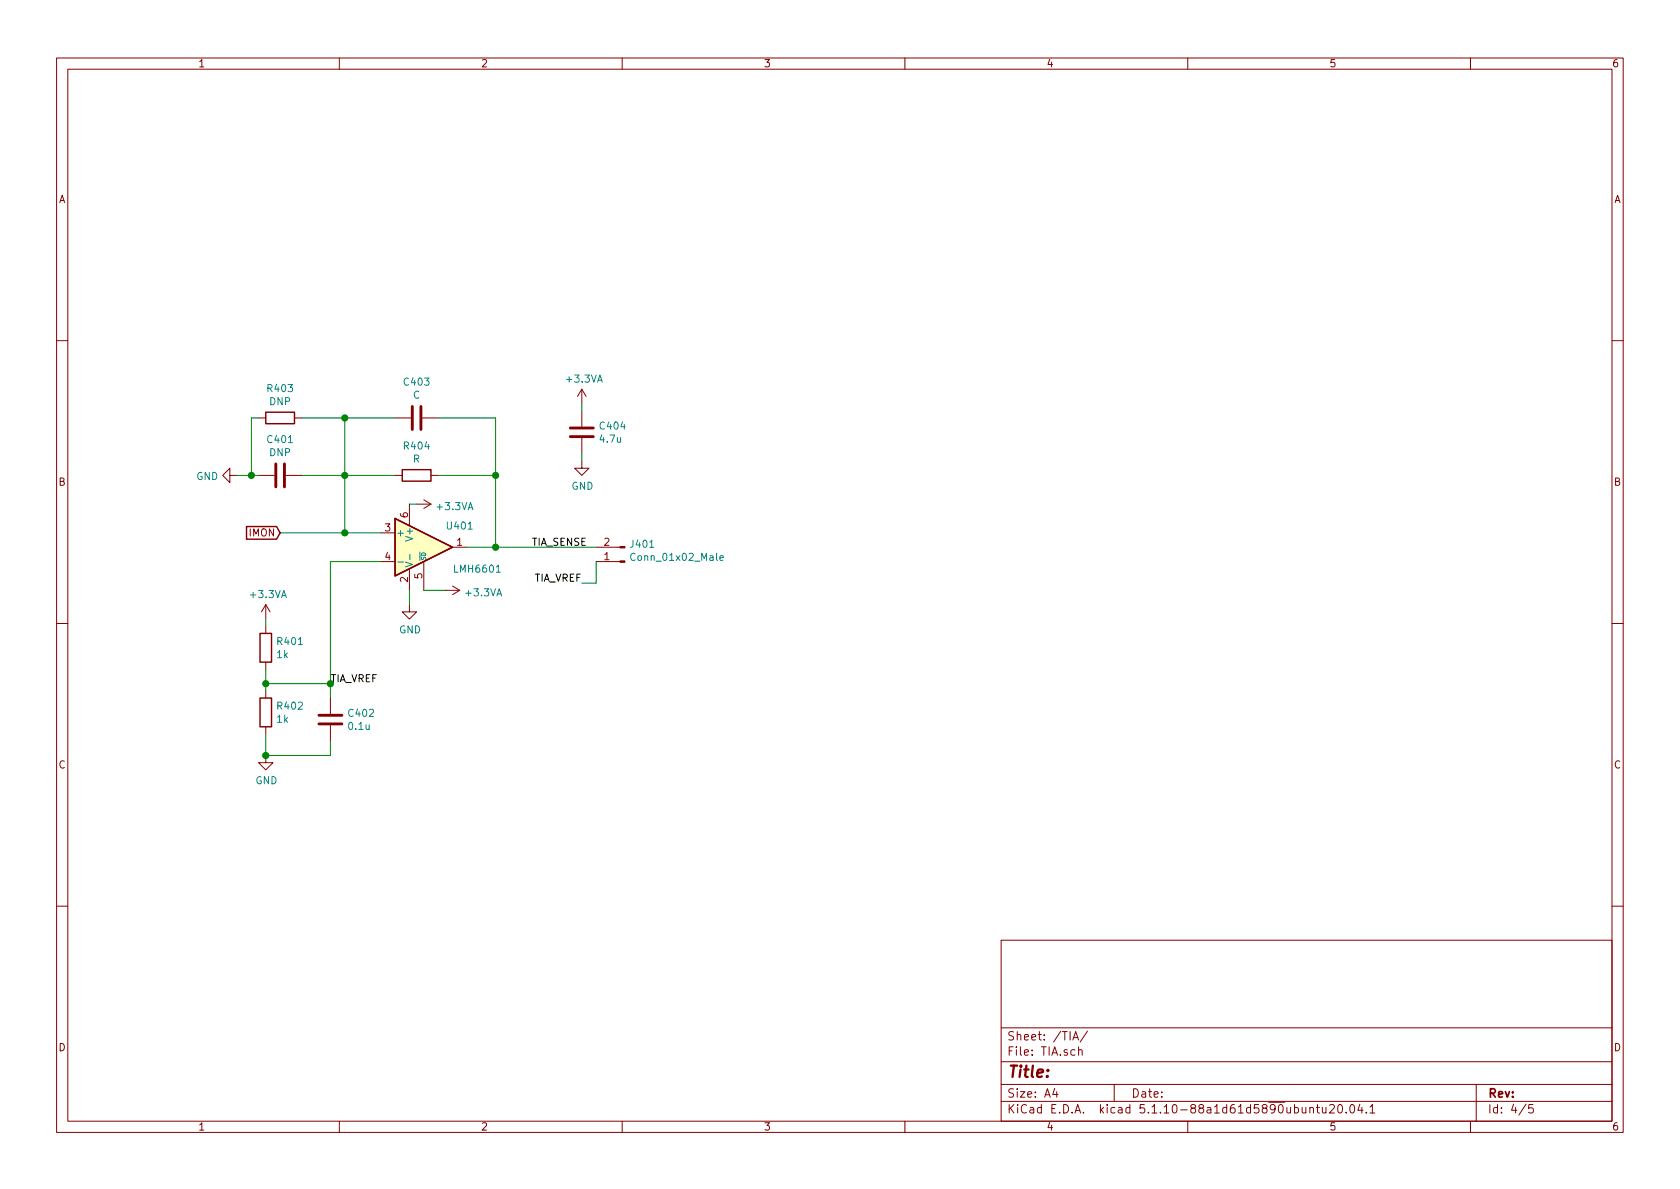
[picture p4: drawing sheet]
<svg xmlns="http://www.w3.org/2000/svg" width="297mm" height="210mm" viewBox="0 0 297 210" stroke-linecap="round" stroke-linejoin="round" font-family="sans-serif">
<g fill="none" stroke="#840000" stroke-width=".18">
<path d="M10 10.3h277v189.9h-277zM12 12.2h273v186.1h-273zM60 10.3v1.9M110 10.3v1.9M160 10.3v1.9M210 10.3v1.9M260 10.3v1.9M10 60.2h2M45.7 73.9h1.3M52.1 73.9h1.2M69.8 73.9h2.8M74.7 73.9h2.8"/>
<path d="M102.9 68.8l-.8 1.3M102.9 68.8v2.6M102.9 72.6v2.8M102.9 77.5v2.8M102.9 68.8l.7 1.3M285 60.2h2M40.6 84.1v-1.3l-1.2 1.3 1.2 1.2v-1.2h1.3M45.7 84.1h2.8M50.5 84.1h2.8M67.3 99.3h2.5M67.3 94.2h2.5M69.8 84.1h1.3"/>
<path d="M72.4 89.1v3.9M73.7 89.1h2.5M74.9 99.3v5.1M74.9 88.4l1.3 .7M76.2 84.1h1.3M76.2 89.1l-1.3 .8M80 96.8h2.5M102.9 81.5v1.3h1.2l-1.2 1.3-1.3-1.3h1.3M105.4 96.8h4.2M105.4 99.3h4.2M10 110.3h2M47 106.9l-.8 1.3"/>
<path d="M47 106.9v2.6M47 110.7v1.3M47 117.1v1.3M47 106.9l.8 1.3M72.4 106.9v1.3h1.3l-1.3 1.3-1.3-1.3h1.3M72.4 100.6v3.8M78.7 104.4h2.6M80 103.6l1.3 .8M81.3 104.4l-1.3 .8M285 110.3h2M47 133.6v1.3h1.3l-1.3 1.2-1.3-1.2h1.3M47 122.2v1.2"/>
<path d="M47 128.5v1.3M58.4 123.4v2.8M58.4 128.3v2.8M10 160.2h2M177 166.3h108v32h-108zM285 160.2h2M60 198.3v1.9M110 198.3v1.9M160 198.3v1.9M177 194.8h108M177 191.8h108M177 187.8h108"/>
<path d="M177 181.8h108M186.5 192.5l-.4 1h1M186.8 193v1M189.7 183.9l.5-1.5 .5 1.5M189.8 183.5h.8M190.7 185.7l.2-.1 .4 .1v.9M190.7 185.1v1.5M192.3 182.3l-1.3 2M197 191.8v3M210 198.3v1.9M231.6 196l.2-.2 .4 .1v.9M231.6 195.8v1"/>
<path d="M232.7 195.8h.6M232.9 195.3v1.3l.4 .2M233.8 195.8l.1 .9 .3 .1 .2-.1M234.4 195.8v1M235.1 195.5l.2-.2h.4l.2 .5-.9 1h.9M236.7 195.4l.3-.1a.94 .94 0 0 1 0 1.5h-.1a1 1 0 0 1-.2-1.4zM238 196.7v.1M238.8 195.5l.3-.2a.94 .94 0 0 1 0 1.5 .82 .82 0 0 1-.3-1.3zM240.4 195.2l-.3 1.1h.9M240.8 195.8v1M241.6 196.7v.1M242.2 195.8l.4-.5v1.5"/>
<path d="M242.2 196.8h.9M260 198.3v1.9M261 191.8v6.5M269.8 195.2l-1.2 2M271 195.3h-.7v.7l.2-.1 .5 .1 .1 .2-.1 .5-.2 .1-.5-.1"/>
</g>
<path d="M72.9 71.9v4M74.4 71.9v4M100.8 77.2h4.1M100.8 75.7h4.1M48.8 82v4.1M50.3 82v4.1M56.4 128h4.1M56.4 126.5h4.1" fill="none" stroke="#840000" stroke-width=".51"/>
<g fill="#840000" stroke="#840000" stroke-width=".18">
<path d="M109.6 96.6h.9v.3h-.9z"/>
<path d="M109.6 99.2h.9v.2h-.9z"/>
</g>
<path d="M70.3 99.4h1M71.7 99.4l1.2 .4-1.2 .4M72.5 98v1M127.3 98.7l.6-.1-.1-.3h-.3l-.2 .1 .1 .7h.4M87.8 101.2h.7" fill="none" stroke="#008484" stroke-width=".18"/>
<path d="M69.8 91.7l10.2 5.1-10.2 5z" fill="#ffffc2" stroke="#ffffc2" stroke-width=".18"/>
<path d="M47 72.9h5.1v2h-5.1zM43.6 93.1h5.3l.6 1.1-.6 1.1h-5.3zM69.8 91.7l10.2 5.1-10.2 5zM71.1 83.1h5.1v2h-5.1zM46 112h2v5.1h-2zM46 123.4h2v5.1h-2z" fill="none" stroke="#840000" stroke-width=".25"/>
<g fill="none" stroke="#008400" stroke-width=".18">
<path d="M45.7 73.9h-1.3v10.2M53.3 73.9h16.5M61 73.9v20.3M77.5 73.9h10.1v22.9M102.9 71.4v1.2M41.9 84.1h3.8M49.5 94.2h17.8M53.3 84.1h16.5M67.3 99.3h-8.9v24.1M72.4 89.1h1.3M77.5 84.1h10.1M82.5 96.8h22.9"/>
<path d="M102.9 80.3v1.2M105.4 99.3v3.8h-2.5M47 109.5v1.2M47 118.4v3.8M72.4 104.4v2.5M74.9 104.4h3.8M47 129.8v3.8h11.4v-2.5M47 120.9h11.4"/>
</g>
<g fill="#008400" stroke="#008400" stroke-width=".25">
<circle cx="44.5" cy="84.1" r=".51"/>
<circle cx="61" cy="73.9" r=".51"/>
<circle cx="87.6" cy="96.8" r=".51"/>
<circle cx="47" cy="120.9" r=".51"/>
<circle cx="47" cy="133.6" r=".51"/>
<circle cx="61" cy="84.1" r=".51"/>
<circle cx="61" cy="94.2" r=".51"/>
<circle cx="87.6" cy="84.1" r=".51"/>
</g>
<text font-size="2.8" fill="#840000" x="178" y="190.5">Title:</text>
<g font-size="2.1" fill="#840000">
<text x="178" y="184">Sheet: /TIA/</text>
<text x="178" y="186.7">File: TIA.sch</text>
<text x="178" y="196.9">KiCad E.D.A. kicad 5.1.10-88a1d61d5890ubuntu20.04.1</text>
<text x="178" y="194.1">Size: A4</text>
<text x="200" y="194.1">Date:</text>
<text x="263" y="194.1">Rev:</text>
<text x="263" y="196.9">Id: 4/5</text>
</g>
<g font-size="1.8" fill="#840000">
<text x="35" y="11.9">1</text>
<text x="85" y="11.9">2</text>
<text x="135" y="11.9">3</text>
<text x="185" y="11.9">4</text>
<text x="235" y="11.9">5</text>
<text x="285" y="11.9">6</text>
<text x="10.4" y="35.9">A</text>
<text x="285.4" y="35.9">A</text>
<text x="10.4" y="85.9">B</text>
<text x="285.4" y="85.9">B</text>
<text x="44.1" y="94.9">IMON</text>
<text x="68.1" y="94">3</text>
<text x="72.1" y="91.5" transform="rotate(-90 72.1 91.5)">6</text>
<text x="68.1" y="99.1">4</text>
<text x="80.8" y="96.5">1</text>
<text x="106.8" y="99.1">1</text>
<text x="106.8" y="96.5">2</text>
<text x="72.1" y="103" transform="rotate(-90 72.1 103)">2</text>
<text x="74.7" y="102.3" transform="rotate(-90 74.7 102.3)">5</text>
<text x="10.4" y="135.9">C</text>
<text x="285.4" y="135.9">C</text>
<text x="10.4" y="185.9">D</text>
<text x="285.4" y="185.9">D</text>
<text x="35" y="199.9">1</text>
<text x="85" y="199.9">2</text>
<text x="135" y="199.9">3</text>
<text x="185" y="199.9">4</text>
<text x="235" y="199.9">5</text>
<text x="285" y="199.9">6</text>
</g>
<g font-size="1.8" fill="#008484">
<text x="47.4" y="69.3">R403</text>
<text x="47.7" y="71.6">DNP</text>
<text x="71.6" y="68.2">C403</text>
<text x="73" y="70.5">C</text>
<text x="100.3" y="67.7">+3.3VA</text>
<text x="106.2" y="76">C404</text>
<text x="47.4" y="78.4">C401</text>
<text x="47.7" y="80.7">DNP</text>
<text x="71.6" y="79.5">R404</text>
<text x="73" y="81.8">R</text>
<text x="106.2" y="78.3">4.7u</text>
<text x="34.7" y="84.9">GND</text>
<text x="101" y="86.6">GND</text>
<text x="70" y="94.9">+</text>
<text x="73" y="95.3" transform="rotate(-90 73 95.3)">V+</text>
<text x="77.4" y="90.2">+3.3VA</text>
<text x="79.2" y="93.6">U401</text>
<text x="80.5" y="101.3">LMH6601</text>
<text x="111.6" y="96.9">J401</text>
<text x="112" y="99.2">Conn_01x02_Male</text>
<text x="44.4" y="105.8">+3.3VA</text>
<text x="82.5" y="105.5">+3.3VA</text>
<text x="70.6" y="112">GND</text>
<text x="49" y="116.4">1k</text>
<text x="49.2" y="114.1">R401</text>
<text x="49.2" y="125.5">R402</text>
<text x="49" y="127.8">1k</text>
<text x="61.7" y="126.8">C402</text>
<text x="61.7" y="129.1">0.1u</text>
<text x="45.2" y="138.7">GND</text>
</g>
<g font-size="1.8">
<text x="94" y="96.5">TIA_SENSE</text>
<text x="94.3" y="102.9">TIA_VREF</text>
</g>
<text font-size="1.8" fill="#008400" x="58.4" y="120.6">TIA_VREF</text>
<text font-size="1.1" fill="#008484" x="75.3" y="99.2" transform="rotate(-90 75.3 99.2)">SD</text>
</svg>
